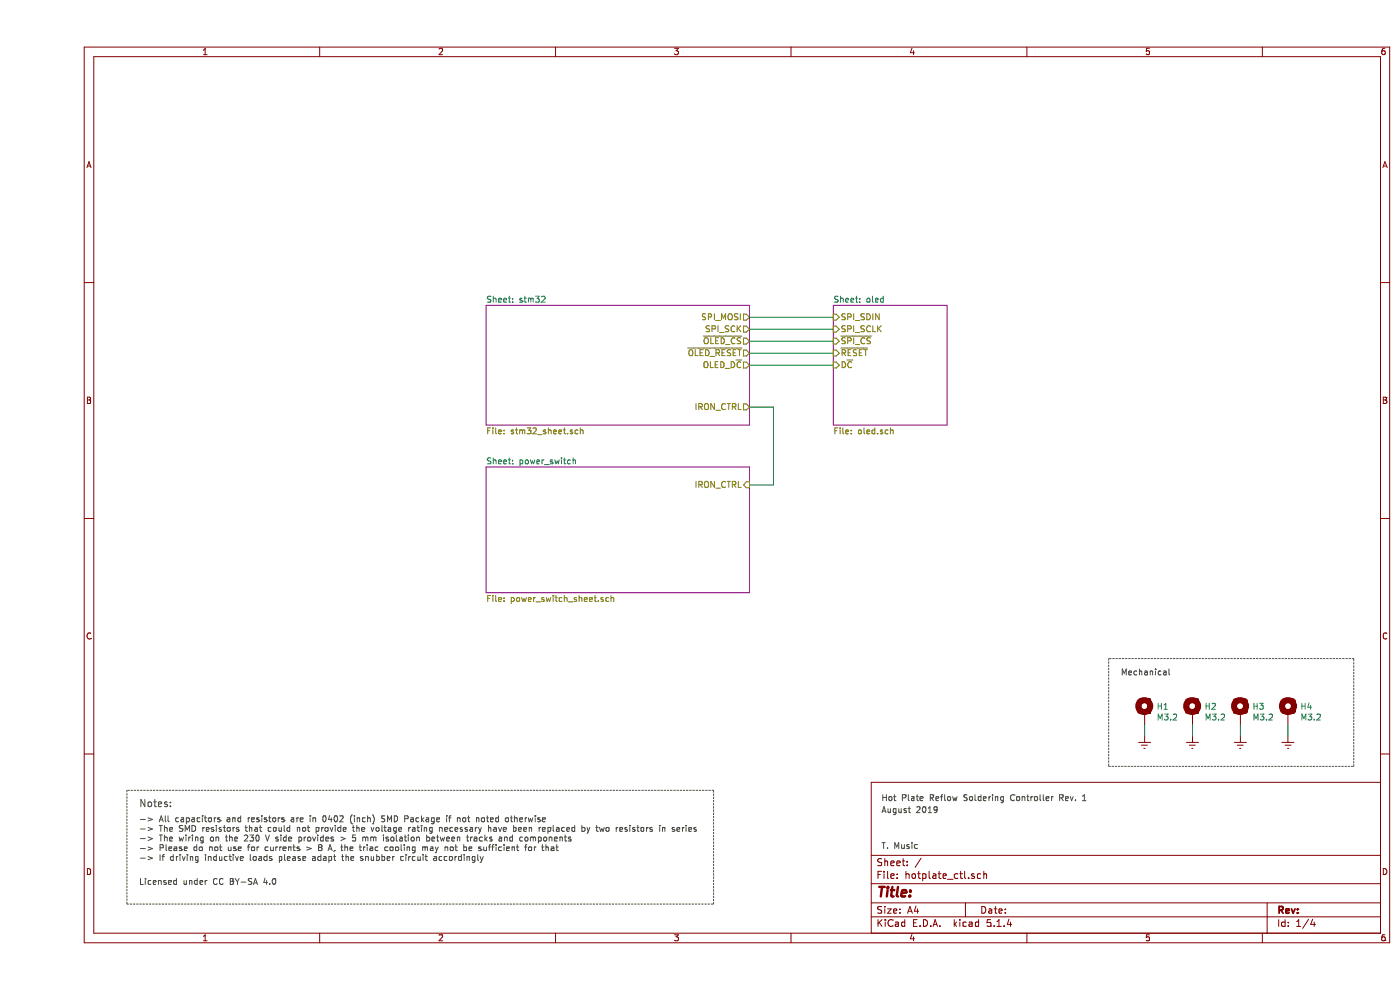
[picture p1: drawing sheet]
EESchema Schematic File Version 4
LIBS:hotplate_ctl-cache
EELAYER 30 0
EELAYER END
$Descr A4 11693 8268
encoding utf-8
Sheet 1 4
Title ""
Date ""
Rev ""
Comp ""
Comment1 ""
Comment2 ""
Comment3 ""
Comment4 ""
$EndDescr
$Comp
L Mechanical:MountingHole_Pad H1
U 1 1
P 9250 5950
F 0 "H1" H 9350 6001 50  0000 L CNN
F 1 "M3.2" H 9350 5910 50  0000 L CNN
F 2 "MountingHole:MountingHole_3.2mm_M3_DIN965_Pad" H 9250 5950 50  0001 C CNN
F 3 "~" H 9250 5950 50  0001 C CNN
	1    9250 5950
	1    0    0    -1  
$EndComp
$Comp
L Mechanical:MountingHole_Pad H2
U 1 1
P 9650 5950
F 0 "H2" H 9750 6001 50  0000 L CNN
F 1 "M3.2" H 9750 5910 50  0000 L CNN
F 2 "MountingHole:MountingHole_3.2mm_M3_DIN965_Pad" H 9650 5950 50  0001 C CNN
F 3 "~" H 9650 5950 50  0001 C CNN
	1    9650 5950
	1    0    0    -1  
$EndComp
$Comp
L Mechanical:MountingHole_Pad H3
U 1 1
P 10050 5950
F 0 "H3" H 10150 6001 50  0000 L CNN
F 1 "M3.2" H 10150 5910 50  0000 L CNN
F 2 "MountingHole:MountingHole_3.2mm_M3_DIN965_Pad" H 10050 5950 50  0001 C CNN
F 3 "~" H 10050 5950 50  0001 C CNN
	1    10050 5950
	1    0    0    -1  
$EndComp
$Comp
L Mechanical:MountingHole_Pad H4
U 1 1
P 10450 5950
F 0 "H4" H 10550 6001 50  0000 L CNN
F 1 "M3.2" H 10550 5910 50  0000 L CNN
F 2 "MountingHole:MountingHole_3.2mm_M3_DIN965_Pad" H 10450 5950 50  0001 C CNN
F 3 "~" H 10450 5950 50  0001 C CNN
	1    10450 5950
	1    0    0    -1  
$EndComp
$Sheet
S 3750 3900 2200 1050
U 5D622339
F0 "power_switch" 50
F1 "power_switch_sheet.sch" 50
F2 "IRON_CTRL" I R 5950 4050 50 
$EndSheet
$Sheet
S 3750 2550 2200 1000
U 5D62255D
F0 "stm32" 50
F1 "stm32_sheet.sch" 50
F2 "SPI_MOSI" O R 5950 2650 50 
F3 "~OLED_CS" O R 5950 2850 50 
F4 "SPI_SCK" O R 5950 2750 50 
F5 "~OLED_RESET" O R 5950 2950 50 
F6 "OLED_D~C" O R 5950 3050 50 
F7 "IRON_CTRL" O R 5950 3400 50 
$EndSheet
$Sheet
S 6650 2550 950  1000
U 5D641A38
F0 "oled" 50
F1 "oled.sch" 50
F2 "SPI_SDIN" I L 6650 2650 50 
F3 "SPI_SCLK" I L 6650 2750 50 
F4 "~SPI_CS" I L 6650 2850 50 
F5 "~RESET" I L 6650 2950 50 
F6 "D~C" I L 6650 3050 50 
$EndSheet
$Comp
L power:Earth #PWR0116
U 1 1
P 9250 6150
F 0 "#PWR0116" H 9250 5900 50  0001 C CNN
F 1 "Earth" H 9250 6000 50  0001 C CNN
F 2 "" H 9250 6150 50  0001 C CNN
F 3 "~" H 9250 6150 50  0001 C CNN
	1    9250 6150
	1    0    0    -1  
$EndComp
Wire Wire Line
	9250 6150 9250 6050
$Comp
L power:Earth #PWR0117
U 1 1
P 9650 6150
F 0 "#PWR0117" H 9650 5900 50  0001 C CNN
F 1 "Earth" H 9650 6000 50  0001 C CNN
F 2 "" H 9650 6150 50  0001 C CNN
F 3 "~" H 9650 6150 50  0001 C CNN
	1    9650 6150
	1    0    0    -1  
$EndComp
Wire Wire Line
	9650 6050 9650 6150
$Comp
L power:Earth #PWR0118
U 1 1
P 10050 6150
F 0 "#PWR0118" H 10050 5900 50  0001 C CNN
F 1 "Earth" H 10050 6000 50  0001 C CNN
F 2 "" H 10050 6150 50  0001 C CNN
F 3 "~" H 10050 6150 50  0001 C CNN
	1    10050 6150
	1    0    0    -1  
$EndComp
Wire Wire Line
	10050 6150 10050 6050
$Comp
L power:Earth #PWR0119
U 1 1
P 10450 6150
F 0 "#PWR0119" H 10450 5900 50  0001 C CNN
F 1 "Earth" H 10450 6000 50  0001 C CNN
F 2 "" H 10450 6150 50  0001 C CNN
F 3 "~" H 10450 6150 50  0001 C CNN
	1    10450 6150
	1    0    0    -1  
$EndComp
Wire Wire Line
	10450 6150 10450 6050
Wire Wire Line
	5950 2650 6650 2650
Wire Wire Line
	6650 2750 5950 2750
Wire Wire Line
	5950 2850 6650 2850
Wire Wire Line
	6650 2950 5950 2950
Wire Wire Line
	5950 3050 6650 3050
Wire Wire Line
	5950 3400 6150 3400
Wire Wire Line
	6150 3400 6150 4050
Wire Wire Line
	6150 4050 5950 4050
Text Notes 7050 6700 0    50   ~ 0
Hot Plate Reflow Soldering Controller Rev. 1
Text Notes 7050 6800 0    50   ~ 0
August 2019
Text Notes 7050 7100 0    50   ~ 0
T. Music
Wire Notes Line
	750  6600 750  7550
Wire Notes Line
	750  7550 5650 7550
Wire Notes Line
	5650 7550 5650 6600
Wire Notes Line
	5650 6600 750  6600
Text Notes 850  7200 0    50   ~ 0
-> All capacitors and resistors are in 0402 (inch) SMD Package if not noted otherwise\n-> The SMD resistors that could not provide the voltage rating necessary have been replaced by two resistors in series\n-> The wiring on the 230 V side provides > 5 mm isolation between tracks and components\n-> Please do not use for currents > 8 A, the triac cooling may not be sufficient for that\n-> If driving inductive loads please adapt the snubber circuit accordingly\n
Text Notes 850  6750 0    59   ~ 0
Notes:
Text Notes 850  7400 0    50   ~ 0
Licensed under CC BY-SA 4.0
Wire Notes Line
	8950 5500 8950 6400
Wire Notes Line
	8950 6400 11000 6400
Wire Notes Line
	11000 6400 11000 5500
Wire Notes Line
	11000 5500 8950 5500
Text Notes 9050 5650 0    50   ~ 0
Mechanical
$EndSCHEMATC
